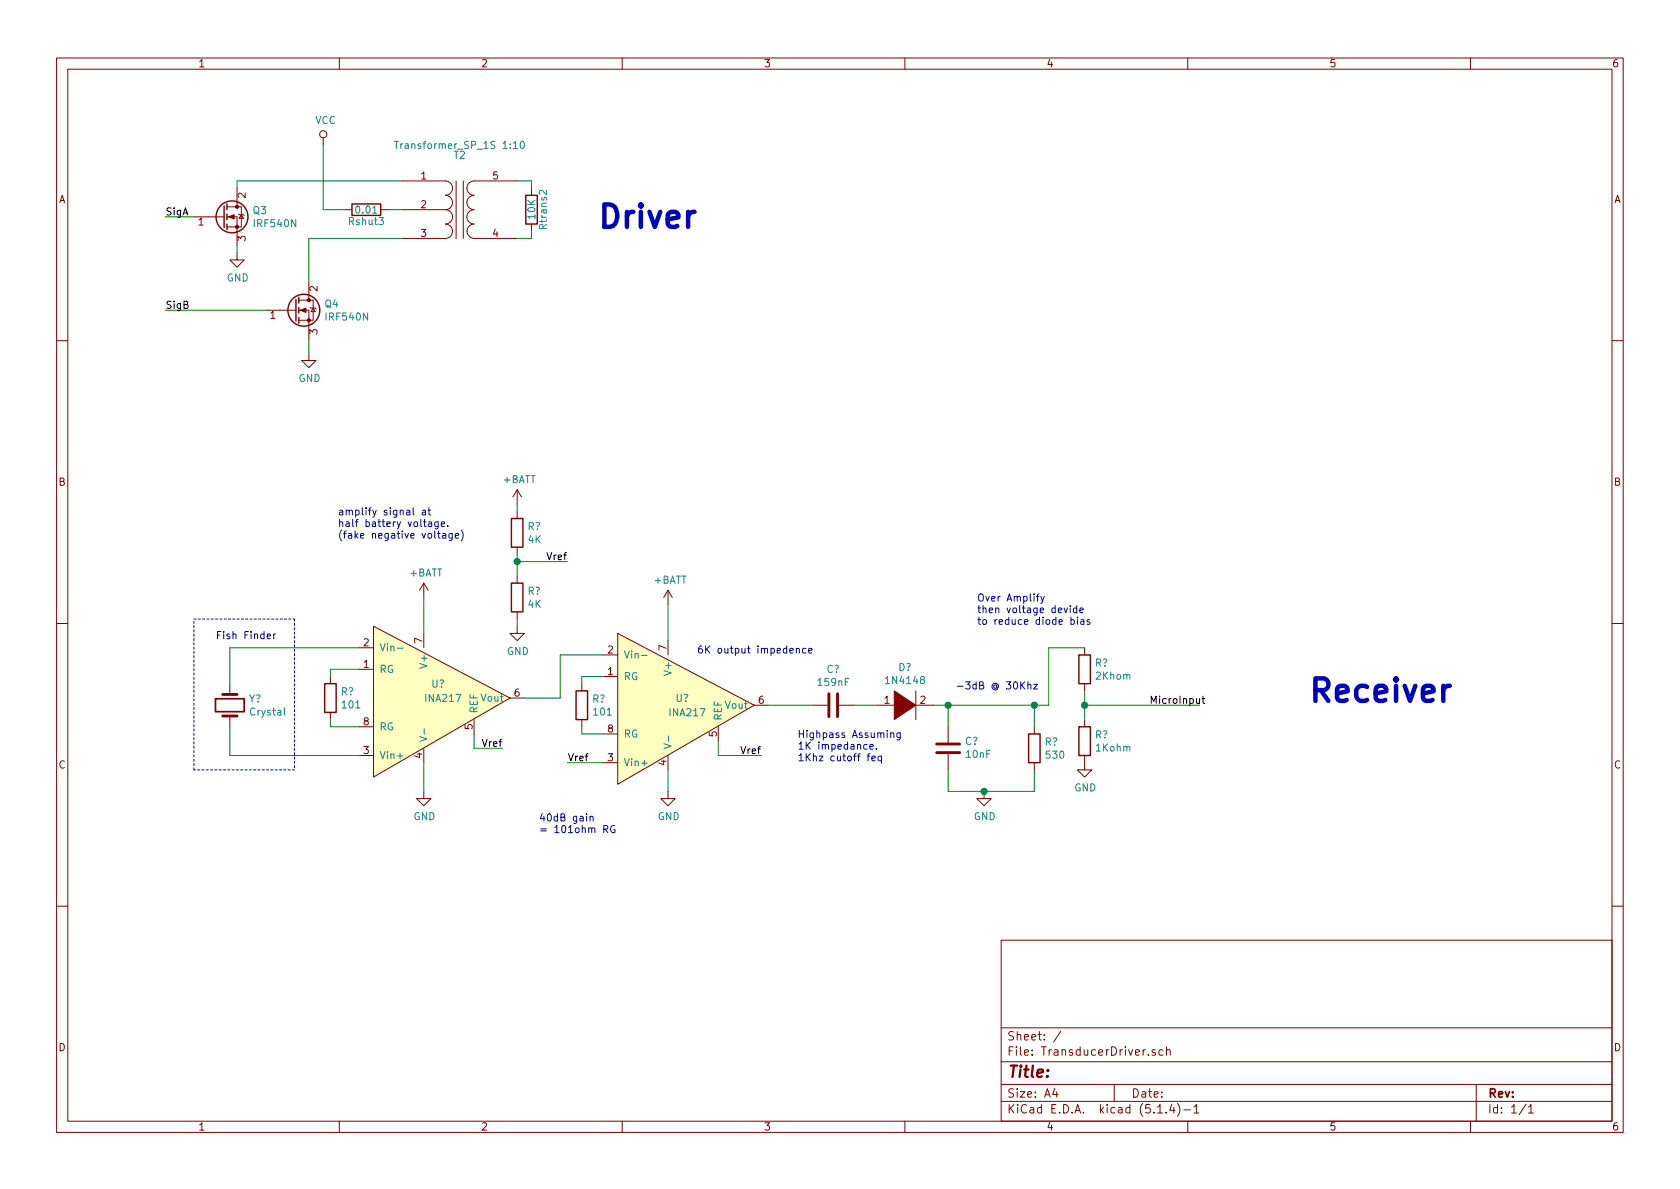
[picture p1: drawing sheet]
EESchema Schematic File Version 4
LIBS:TransducerDriver-cache
EELAYER 30 0
EELAYER END
$Descr A4 11693 8268
encoding utf-8
Sheet 1 1
Title ""
Date ""
Rev ""
Comp ""
Comment1 ""
Comment2 ""
Comment3 ""
Comment4 ""
$EndDescr
$Comp
L Transistor_FET:IRF540N Q3
U 1 1
P 1550 1500
F 0 "Q3" H 1756 1546 50  0000 L CNN
F 1 "IRF540N" H 1756 1455 50  0000 L CNN
F 2 "Package_TO_SOT_THT:TO-220-3_Vertical" H 1800 1425 50  0001 L CIN
F 3 "http://www.irf.com/product-info/datasheets/data/irf540n.pdf" H 1550 1500 50  0001 L CNN
	1    1550 1500
	1    0    0    -1  
$EndComp
$Comp
L Transistor_FET:IRF540N Q4
U 1 1
P 2050 2150
F 0 "Q4" H 2256 2196 50  0000 L CNN
F 1 "IRF540N" H 2256 2105 50  0000 L CNN
F 2 "Package_TO_SOT_THT:TO-220-3_Vertical" H 2300 2075 50  0001 L CIN
F 3 "http://www.irf.com/product-info/datasheets/data/irf540n.pdf" H 2050 2150 50  0001 L CNN
	1    2050 2150
	1    0    0    -1  
$EndComp
$Comp
L Device:Transformer_SP_1S T2
U 1 1
P 3200 1450
F 0 "T2" H 3200 1831 50  0000 C CNN
F 1 "Transformer_SP_1S 1:10" H 3200 1900 50  0000 C CNN
F 2 "Transformer_THT:Transformer_Toroid_Tapped_Horizontal_D10.5mm_Amidon-T37" H 3200 1450 50  0001 C CNN
F 3 "~" H 3200 1450 50  0001 C CNN
	1    3200 1450
	1    0    0    -1  
$EndComp
$Comp
L power:VCC #PWR0104
U 1 1
P 2250 1000
F 0 "#PWR0104" H 2250 850 50  0001 C CNN
F 1 "VCC" H 2267 1173 50  0000 C CNN
F 2 "" H 2250 1000 50  0001 C CNN
F 3 "" H 2250 1000 50  0001 C CNN
	1    2250 1000
	1    0    0    -1  
$EndComp
Wire Wire Line
	2800 1450 2700 1450
Wire Wire Line
	2250 1450 2250 1000
Wire Wire Line
	1650 1250 1650 1300
Wire Wire Line
	2150 1650 2150 1950
$Comp
L power:GND #PWR0105
U 1 1
P 2150 2450
F 0 "#PWR0105" H 2150 2200 50  0001 C CNN
F 1 "GND" H 2155 2277 50  0000 C CNN
F 2 "" H 2150 2450 50  0001 C CNN
F 3 "" H 2150 2450 50  0001 C CNN
	1    2150 2450
	1    0    0    -1  
$EndComp
Wire Wire Line
	2150 2350 2150 2450
$Comp
L power:GND #PWR0106
U 1 1
P 1650 1750
F 0 "#PWR0106" H 1650 1500 50  0001 C CNN
F 1 "GND" H 1655 1577 50  0000 C CNN
F 2 "" H 1650 1750 50  0001 C CNN
F 3 "" H 1650 1750 50  0001 C CNN
	1    1650 1750
	1    0    0    -1  
$EndComp
Wire Wire Line
	1650 1700 1650 1750
Text Label 1150 1500 0    50   ~ 0
SigA
Text Label 1150 2150 0    50   ~ 0
SigB
Wire Wire Line
	1350 1500 1150 1500
Wire Wire Line
	1850 2150 1150 2150
$Comp
L Device:R Rtrans2
U 1 1
P 3700 1450
F 0 "Rtrans2" V 3780 1450 50  0000 C CNN
F 1 "10K" V 3700 1450 50  0000 C CNN
F 2 "Resistors_THT:R_Axial_DIN0207_L6.3mm_D2.5mm_P10.16mm_Horizontal" V 3630 1450 50  0001 C CNN
F 3 "~" H 3700 1450 50  0001 C CNN
	1    3700 1450
	1    0    0    -1  
$EndComp
Wire Wire Line
	3600 1250 3700 1250
Wire Wire Line
	3700 1250 3700 1300
Wire Wire Line
	3700 1600 3700 1650
Wire Wire Line
	3700 1650 3600 1650
Wire Wire Line
	2150 1650 2800 1650
Wire Wire Line
	1650 1250 2800 1250
$Comp
L Device:R Rshut3
U 1 1
P 2550 1450
F 0 "Rshut3" V 2630 1450 50  0000 C CNN
F 1 "0.01" V 2550 1450 50  0000 C CNN
F 2 "Resistors_THT:R_Axial_DIN0207_L6.3mm_D2.5mm_P10.16mm_Horizontal" V 2480 1450 50  0001 C CNN
F 3 "~" H 2550 1450 50  0001 C CNN
	1    2550 1450
	0    1    1    0   
$EndComp
Wire Wire Line
	2400 1450 2250 1450
$Comp
L Amplifier_Instrumentation:INA217 U?
U 1 1
P 3050 4850
F 0 "U?" H 3000 4950 50  0000 L CNN
F 1 "INA217" H 2950 4850 50  0000 L CNN
F 2 "" H 3050 4850 50  0001 C CNN
F 3 "" H 3050 4850 50  0001 C CNN
	1    3050 4850
	1    0    0    -1  
$EndComp
$Comp
L Amplifier_Instrumentation:INA217 U?
U 1 1
P 4750 4900
F 0 "U?" H 4700 4950 50  0000 L CNN
F 1 "INA217" H 4650 4850 50  0000 L CNN
F 2 "" H 4750 4900 50  0001 C CNN
F 3 "" H 4750 4900 50  0001 C CNN
	1    4750 4900
	1    0    0    -1  
$EndComp
$Comp
L power:+BATT #PWR?
U 1 1
P 2950 4150
F 0 "#PWR?" H 2950 4000 50  0001 C CNN
F 1 "+BATT" H 2965 4323 50  0000 C CNN
F 2 "" H 2950 4150 50  0001 C CNN
F 3 "" H 2950 4150 50  0001 C CNN
	1    2950 4150
	1    0    0    -1  
$EndComp
Wire Wire Line
	2950 4150 2950 4400
$Comp
L power:GND #PWR?
U 1 1
P 2950 5500
F 0 "#PWR?" H 2950 5250 50  0001 C CNN
F 1 "GND" H 2955 5327 50  0000 C CNN
F 2 "" H 2950 5500 50  0001 C CNN
F 3 "" H 2950 5500 50  0001 C CNN
	1    2950 5500
	1    0    0    -1  
$EndComp
$Comp
L Device:Crystal Y?
U 1 1
P 1600 4900
F 0 "Y?" V 1554 5031 50  0000 L CNN
F 1 "Crystal" V 1645 5031 50  0000 L CNN
F 2 "" H 1600 4900 50  0001 C CNN
F 3 "~" H 1600 4900 50  0001 C CNN
	1    1600 4900
	0    1    1    0   
$EndComp
Wire Wire Line
	1600 4750 1600 4500
Wire Wire Line
	1600 4500 2500 4500
Wire Wire Line
	1600 5050 1600 5250
Wire Wire Line
	1600 5250 2500 5250
Wire Wire Line
	2950 5500 2950 5300
Wire Wire Line
	3650 4850 3900 4850
Wire Wire Line
	3900 4850 3900 4550
Wire Wire Line
	3900 4550 4200 4550
$Comp
L Device:R R?
U 1 1
P 3600 3700
F 0 "R?" H 3670 3746 50  0000 L CNN
F 1 "4K" H 3670 3655 50  0000 L CNN
F 2 "" V 3530 3700 50  0001 C CNN
F 3 "~" H 3600 3700 50  0001 C CNN
	1    3600 3700
	1    0    0    -1  
$EndComp
$Comp
L Device:R R?
U 1 1
P 3600 4150
F 0 "R?" H 3670 4196 50  0000 L CNN
F 1 "4K" H 3670 4105 50  0000 L CNN
F 2 "" V 3530 4150 50  0001 C CNN
F 3 "~" H 3600 4150 50  0001 C CNN
	1    3600 4150
	1    0    0    -1  
$EndComp
$Comp
L power:+BATT #PWR?
U 1 1
P 3600 3500
F 0 "#PWR?" H 3600 3350 50  0001 C CNN
F 1 "+BATT" H 3615 3673 50  0000 C CNN
F 2 "" H 3600 3500 50  0001 C CNN
F 3 "" H 3600 3500 50  0001 C CNN
	1    3600 3500
	1    0    0    -1  
$EndComp
$Comp
L power:GND #PWR?
U 1 1
P 3600 4350
F 0 "#PWR?" H 3600 4100 50  0001 C CNN
F 1 "GND" H 3605 4177 50  0000 C CNN
F 2 "" H 3600 4350 50  0001 C CNN
F 3 "" H 3600 4350 50  0001 C CNN
	1    3600 4350
	1    0    0    -1  
$EndComp
Wire Wire Line
	3600 4300 3600 4350
Wire Wire Line
	3600 4000 3600 3900
Wire Wire Line
	3600 3550 3600 3500
Connection ~ 3600 3900
Wire Wire Line
	3600 3900 3600 3850
Text Label 3800 3900 0    50   ~ 0
Vref
Wire Wire Line
	3600 3900 3950 3900
Text Label 3350 5200 0    50   ~ 0
Vref
Wire Wire Line
	3300 5100 3300 5200
Wire Wire Line
	3300 5200 3500 5200
Text Label 3950 5300 0    50   ~ 0
Vref
Wire Wire Line
	3950 5300 4200 5300
Text Label 5150 5250 0    50   ~ 0
Vref
Wire Wire Line
	5000 5150 5000 5250
Wire Wire Line
	5000 5250 5300 5250
$Comp
L power:+BATT #PWR?
U 1 1
P 4650 4200
F 0 "#PWR?" H 4650 4050 50  0001 C CNN
F 1 "+BATT" H 4665 4373 50  0000 C CNN
F 2 "" H 4650 4200 50  0001 C CNN
F 3 "" H 4650 4200 50  0001 C CNN
	1    4650 4200
	1    0    0    -1  
$EndComp
Wire Wire Line
	4650 4200 4650 4450
$Comp
L power:GND #PWR?
U 1 1
P 4650 5500
F 0 "#PWR?" H 4650 5250 50  0001 C CNN
F 1 "GND" H 4655 5327 50  0000 C CNN
F 2 "" H 4650 5500 50  0001 C CNN
F 3 "" H 4650 5500 50  0001 C CNN
	1    4650 5500
	1    0    0    -1  
$EndComp
Wire Wire Line
	4650 5350 4650 5500
$Comp
L Device:C C?
U 1 1
P 5800 4900
F 0 "C?" V 5548 4900 50  0000 C CNN
F 1 "159nF" V 5639 4900 50  0000 C CNN
F 2 "" H 5838 4750 50  0001 C CNN
F 3 "~" H 5800 4900 50  0001 C CNN
	1    5800 4900
	0    1    1    0   
$EndComp
Wire Notes Line
	2050 4300 2050 5350
Wire Notes Line
	2050 5350 1350 5350
Wire Notes Line
	1350 5350 1350 4300
Wire Notes Line
	1350 4300 2050 4300
Text Notes 1500 4450 0    50   ~ 0
Fish Finder
$Comp
L pspice:DIODE D?
U 1 1
P 6300 4900
F 0 "D?" H 6300 5165 50  0000 C CNN
F 1 "1N4148" H 6300 5074 50  0000 C CNN
F 2 "" H 6300 4900 50  0001 C CNN
F 3 "~" H 6300 4900 50  0001 C CNN
	1    6300 4900
	1    0    0    -1  
$EndComp
Text Notes 4850 4550 0    50   ~ 0
6K output impedence 
Text Notes 5550 5300 0    50   ~ 0
Highpass Assuming \n1K impedance. \n1Khz cutoff feq
Wire Wire Line
	5350 4900 5650 4900
Wire Wire Line
	5950 4900 6100 4900
$Comp
L Device:C C?
U 1 1
P 6600 5200
F 0 "C?" H 6485 5154 50  0000 R CNN
F 1 "10nF" H 6485 5245 50  0000 R CNN
F 2 "" H 6638 5050 50  0001 C CNN
F 3 "~" H 6600 5200 50  0001 C CNN
	1    6600 5200
	-1   0    0    1   
$EndComp
$Comp
L Device:R R?
U 1 1
P 7200 5200
F 0 "R?" H 7270 5246 50  0000 L CNN
F 1 "530" H 7270 5155 50  0000 L CNN
F 2 "" V 7130 5200 50  0001 C CNN
F 3 "~" H 7200 5200 50  0001 C CNN
	1    7200 5200
	1    0    0    -1  
$EndComp
Wire Wire Line
	6500 4900 6600 4900
Wire Wire Line
	6600 4900 6600 5050
Wire Wire Line
	6600 4900 7200 4900
Wire Wire Line
	7200 4900 7200 5050
Connection ~ 6600 4900
$Comp
L power:GND #PWR?
U 1 1
P 6850 5500
F 0 "#PWR?" H 6850 5250 50  0001 C CNN
F 1 "GND" H 6855 5327 50  0000 C CNN
F 2 "" H 6850 5500 50  0001 C CNN
F 3 "" H 6850 5500 50  0001 C CNN
	1    6850 5500
	1    0    0    -1  
$EndComp
Wire Wire Line
	6600 5350 6600 5500
Wire Wire Line
	6600 5500 6850 5500
Wire Wire Line
	7200 5350 7200 5500
Wire Wire Line
	7200 5500 6850 5500
Connection ~ 6850 5500
Text Notes 6650 4800 0    50   ~ 0
-3dB @ 30Khz
Text Label 8000 4900 0    50   ~ 0
MicroInput
$Comp
L Device:R R?
U 1 1
P 7550 4650
F 0 "R?" H 7620 4696 50  0000 L CNN
F 1 "2Khom" H 7620 4605 50  0000 L CNN
F 2 "" V 7480 4650 50  0001 C CNN
F 3 "~" H 7550 4650 50  0001 C CNN
	1    7550 4650
	1    0    0    -1  
$EndComp
$Comp
L Device:R R?
U 1 1
P 7550 5150
F 0 "R?" H 7620 5196 50  0000 L CNN
F 1 "1Kohm" H 7620 5105 50  0000 L CNN
F 2 "" V 7480 5150 50  0001 C CNN
F 3 "~" H 7550 5150 50  0001 C CNN
	1    7550 5150
	1    0    0    -1  
$EndComp
$Comp
L power:GND #PWR?
U 1 1
P 7550 5300
F 0 "#PWR?" H 7550 5050 50  0001 C CNN
F 1 "GND" H 7555 5127 50  0000 C CNN
F 2 "" H 7550 5300 50  0001 C CNN
F 3 "" H 7550 5300 50  0001 C CNN
	1    7550 5300
	1    0    0    -1  
$EndComp
Wire Wire Line
	7200 4900 7300 4900
Wire Wire Line
	7300 4900 7300 4500
Wire Wire Line
	7300 4500 7550 4500
Connection ~ 7200 4900
Wire Wire Line
	7550 4800 7550 4900
Wire Wire Line
	7550 4900 8350 4900
Connection ~ 7550 4900
Wire Wire Line
	7550 4900 7550 5000
$Comp
L Device:R R?
U 1 1
P 4050 4900
F 0 "R?" H 4120 4946 50  0000 L CNN
F 1 "101" H 4120 4855 50  0000 L CNN
F 2 "" V 3980 4900 50  0001 C CNN
F 3 "~" H 4050 4900 50  0001 C CNN
	1    4050 4900
	1    0    0    -1  
$EndComp
Wire Wire Line
	4200 4700 4050 4700
Wire Wire Line
	4050 4700 4050 4750
Wire Wire Line
	4050 5050 4050 5100
Wire Wire Line
	4050 5100 4200 5100
Text Notes 3750 5800 0    50   ~ 0
40dB gain\n= 101ohm RG
$Comp
L Device:R R?
U 1 1
P 2300 4850
F 0 "R?" H 2370 4896 50  0000 L CNN
F 1 "101" H 2370 4805 50  0000 L CNN
F 2 "" V 2230 4850 50  0001 C CNN
F 3 "~" H 2300 4850 50  0001 C CNN
	1    2300 4850
	1    0    0    -1  
$EndComp
Wire Wire Line
	2500 4650 2300 4650
Wire Wire Line
	2300 4650 2300 4700
Wire Wire Line
	2300 5000 2300 5050
Wire Wire Line
	2300 5050 2500 5050
Text Notes 4150 1600 0    157  ~ 31
Driver
Text Notes 9100 4900 0    157  ~ 31
Receiver
Text Notes 6800 4350 0    50   ~ 0
Over Amplify \nthen voltage devide \nto reduce diode bias
Text Notes 2350 3750 0    50   ~ 0
amplify signal at \nhalf battery voltage. \n(fake negative voltage)
$EndSCHEMATC
